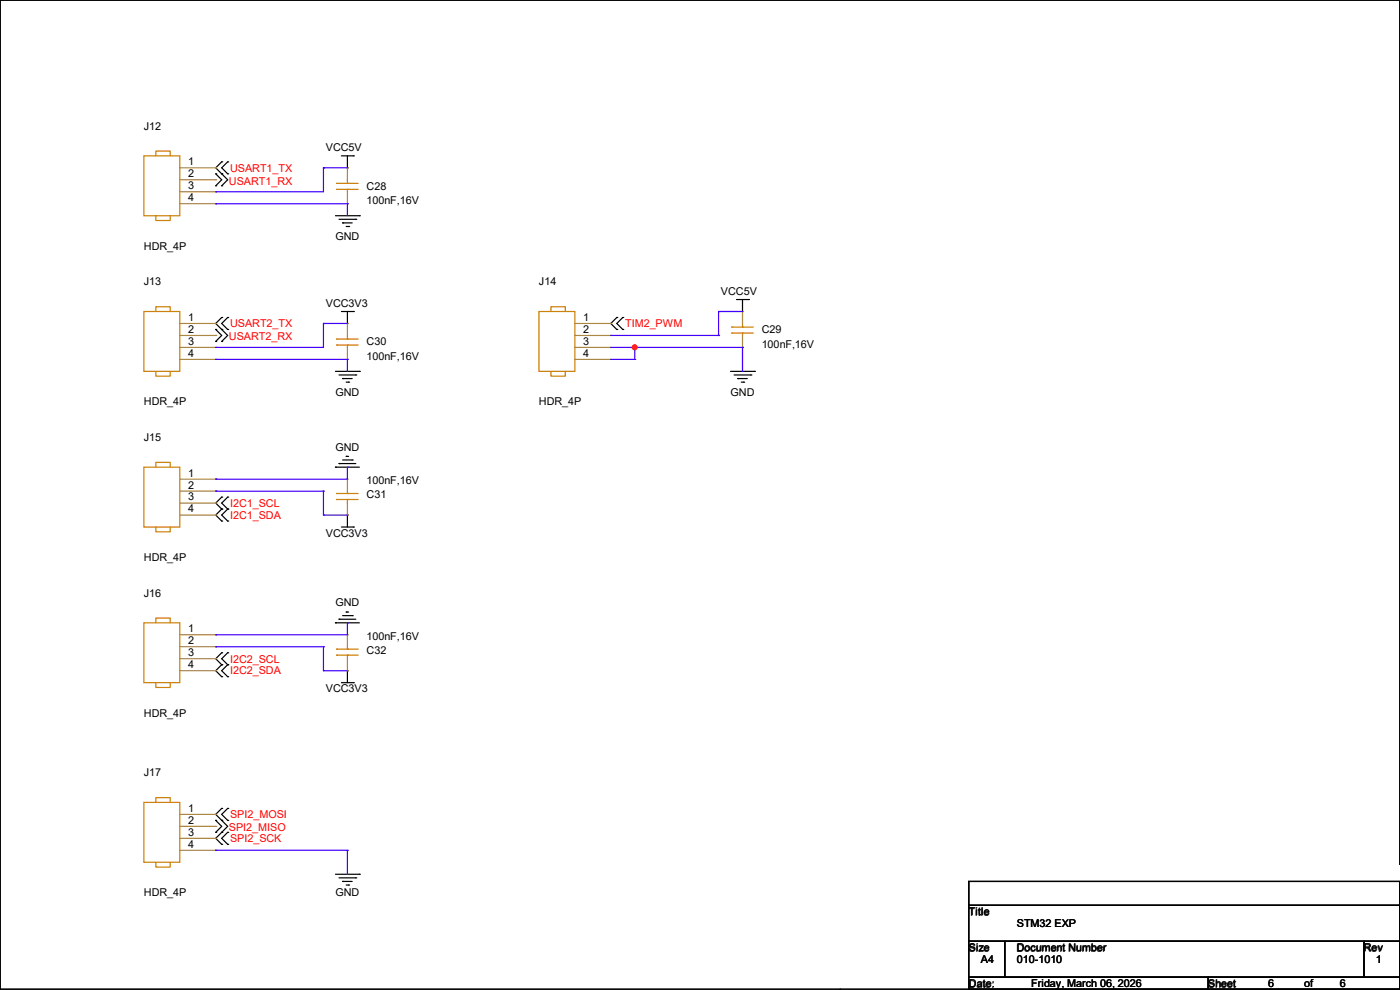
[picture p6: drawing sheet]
<svg xmlns="http://www.w3.org/2000/svg" width="297mm" height="210mm" viewBox="0 0 297 210" stroke-linecap="round" stroke-linejoin="round" font-family="sans-serif">
<path d="M0 0h297v209.8h-297zM178.2 209.8h.1" fill="none" stroke="#000" stroke-width=".25"/>
<path d="M207.9 209.8h2.3v.2h-2.3z" fill="#fff"/>
<path d="M237.6 209.8h.1" fill="none" stroke="#000" stroke-width=".25"/>
<g fill="#fff">
<path d="M267.3 209.8h2.3v.2h-2.3z"/>
<path d="M296.9 183.6h.1v4.7h-.1z"/>
</g>
<g fill="none" stroke="#000" stroke-width=".25">
<path d="M45.8 36.9l1.2 1.2-1.2 1.3M45.8 36.9h.1M45.8 39.4h.1M47 34.3h.1M47 36.9h.1M47 39.4h.1M47 34.3l-1.2 1.3 2.5 2.5-1.3 1.3M48.3 34.3l-1.3 1.3 1.3 1.3M48.3 36.9h.1M48.3 34.3h.1M72.4 33.1h2.6M73.7 35.6h.1"/>
<path d="M73.7 33.1v2.5M75 33.1h.1M71.2 45.8h5M71.9 46.5h3.6M72.7 47.3h2M72.7 47.3h.1M73.4 48h.6M74 48h.1M75.5 46.5h.1M76.2 45.8h.1M45.8 69.9l1.2 1.3-1.2 1.2M45.8 69.9h.1"/>
<path d="M45.8 72.4h.1M47 67.4h.1M47 69.9h.1M47 72.4h.1M47 67.4l-1.2 1.2 2.5 2.6-1.3 1.2M48.3 67.4l-1.3 1.2 1.3 1.3M48.3 69.9h.1M48.3 67.4h.1M71.2 78.8h5M71.9 79.5h3.6M72.4 66.1h2.6M73.7 68.6h.1"/>
<path d="M73.7 66.1v2.5M75 66.1h.1M75.5 79.5h.1M76.2 78.8h.1M130.9 67.4h.1M130.9 69.9h.1M130.9 67.4l-1.3 1.2 1.3 1.3M132.1 67.4l-1.2 1.2 1.2 1.3M132.1 69.9h.1M132.1 67.4h.1M155 78.8h5.1M155.7 79.5h3.6"/>
<path d="M156.3 63.5h2.5M157.5 66.1h.1M157.5 63.5v2.6M158.8 63.5h.1M159.3 79.5h.1M160.1 78.8h.1M71.2 99.1h5M71.2 99.1h.1M71.9 98.3h3.6M71.9 98.3h.1M72.7 80.3h2M72.7 80.3h.1"/>
<path d="M72.7 97.6h2M73.4 96.8h.6M73.4 96.8h.1M73.4 81.1h.6M74 81.1h.1M74.7 97.6h.1M156.5 80.3h.1M156.5 80.3h2M157.3 81.1h.5M157.8 81.1h.1M47 105.5h.1M47 108h.1"/>
<path d="M47 110.5h.1M47 105.5l-1.2 1.2 1.2 1.3M47 108l-1.2 1.3 1.2 1.2M48.3 105.5l-1.3 1.2 1.3 1.3M48.3 108l-1.3 1.3 1.3 1.2M48.3 108h.1M48.3 105.5h.1M48.3 110.5h.1M72.4 111.8h2.6M73.7 109.3h.1M73.7 109.3v2.5M75 111.8h.1"/>
<path d="M47 138.5h.1M47 138.5l-1.2 1.2 1.2 1.3M48.3 138.5l-1.3 1.2 1.3 1.3M48.3 138.5h.1M71.2 132.1h5M71.2 132.1h.1M71.9 131.4h3.6M71.9 131.4h.1M72.7 130.6h2M73.4 129.8h.6M73.4 129.8h.1M74.7 130.6h.1"/>
<path d="M47 141h.1M47 143.6h.1M47 141l-1.2 1.3 1.2 1.3M48.3 141l-1.3 1.3 1.3 1.3M48.3 141h.1M48.3 143.6h.1M72.4 144.8h2.6M73.7 142.3h.1M73.7 142.3v2.5M75 144.8h.1M45.8 174l1.2 1.3-1.2 1.3M45.8 174h.1"/>
<path d="M45.8 176.6h.1M47 171.5h.1M47 174h.1M47 176.6h.1M47 179.1h.1M47 171.5l-1.2 1.3 2.5 2.5-2.5 2.5 1.2 1.3M48.3 171.5l-1.3 1.3 1.3 1.2M48.3 176.6l-1.3 1.2 1.3 1.3M48.3 174h.1M48.3 171.5h.1M48.3 179.1h.1M48.3 176.6h.1"/>
<path d="M71.2 185.5h5M71.9 186.2h3.6M72.7 187h2M72.7 187h.1M73.4 187.7h.6M74 187.7h.1M75.5 186.2h.1M76.2 185.5h.1M205.5 199.7h7.6v7.6h-7.6zM205.5 187h91.5v5.1h-91.5zM205.5 192.1h91.5v7.6h-91.5zM213.1 199.7h76.2v7.6h-76.2z"/>
<path d="M289.3 199.7h7.7v7.6h-7.7zM205.5 207.3h50.8v2.5h-50.8zM256.3 207.3h40.7v2.5h-40.7z"/>
</g>
<g fill="none" stroke="#cc8006" stroke-width=".25">
<path d="M30.5 33.1h7.6v12.7h-7.6zM33.1 33.1v-1.1h3v1.1M71.4 38.9h.1M71.4 38.9h4.6M73.7 38.9h.1M73.7 38.1v.8M33.1 45.8v1h3v-1M71.4 40.2h.1M71.4 40.2h4.6M73.7 40.2h.1M73.7 40.2v.5M30.5 66.1h7.6v12.7h-7.6z"/>
<path d="M33.1 66.1v-1h3v1M33.1 78.8v1h3v-1M71.4 71.9h.1M71.4 73.2h.1M71.4 71.9h4.6M71.4 73.2h4.6M73.7 73.2h.1M73.7 71.9h.1M73.7 71.2v.7M73.7 73.2v.5M114.3 66.1h7.7v12.7h-7.7zM116.9 66.1v-1h3v1"/>
<path d="M116.9 78.8v1h3v-1M155.2 69.4h.1M155.2 70.7h.1M155.2 69.4h4.6M155.2 70.7h4.6M157.5 70.7h.1M157.5 69.4h.1M157.5 68.6v.8M157.5 70.7v.5M30.5 99.1h7.6v12.7h-7.6zM33.1 99.1v-1h3v1M33.1 111.8v1h3v-1"/>
<path d="M71.4 106h.1M71.4 104.7h.1M71.4 106h4.6M71.4 104.7h4.6M73.7 104.7h.1M73.7 106h.1M73.7 104.2v.5M73.7 106v.7M30.5 132.1h7.6v12.7h-7.6zM33.1 132.1v-1h3v1M71.4 139h.1M71.4 137.7h.1"/>
<path d="M71.4 139h4.6M71.4 137.7h4.6M73.7 137.7h.1M73.7 139h.1M73.7 137.2v.5M73.7 139v.7M33.1 144.8v1h3v-1M30.5 170.2h7.6v12.7h-7.6zM33.1 170.2v-1h3v1M33.1 182.9v1h3v-1"/>
</g>
<g fill="none" stroke="#a84" stroke-width=".25">
<path d="M38.1 35.6h7.7M38.1 38.1h7.7M45.8 35.6h.1M45.8 38.1h.1M73.7 35.6h.1M73.7 35.6v2.5M38.1 40.7h7.7M38.1 43.2h7.7M45.8 40.7h.1M45.8 43.2h.1M73.7 43.2h.1M73.7 40.7v2.5"/>
<path d="M38.1 68.6h7.7M38.1 71.2h7.7M38.1 73.7h7.7M38.1 76.2h7.7M45.8 68.6h.1M45.8 71.2h.1M45.8 73.7h.1M45.8 76.2h.1M73.7 76.2h.1M73.7 68.6h.1M73.7 68.6v2.6M73.7 73.7v2.5"/>
<path d="M122 68.6h7.6M122 71.2h7.6M122 73.7h7.6M122 76.2h7.6M129.6 68.6h.1M129.6 71.2h.1M129.6 73.7h.1M129.6 76.2h.1M157.5 73.7h.1M157.5 66.1h.1M157.5 66.1v2.5M157.5 71.2v2.5"/>
<path d="M38.1 101.6h7.7M38.1 104.2h7.7M38.1 106.7h7.7M38.1 109.3h7.7M45.8 101.6h.1M45.8 104.2h.1M45.8 106.7h.1M45.8 109.3h.1M73.7 101.6h.1M73.7 109.3h.1M73.7 101.6v2.6M73.7 106.7v2.6"/>
<path d="M38.1 134.7h7.7M38.1 137.2h7.7M38.1 139.7h7.7M45.8 134.7h.1M45.8 137.2h.1M45.8 139.7h.1M73.7 134.7h.1M73.7 134.7v2.5M73.7 139.7v2.6M38.1 142.3h7.7M45.8 142.3h.1M73.7 142.3h.1"/>
<path d="M38.1 172.8h7.7M38.1 175.3h7.7M38.1 177.8h7.7M45.8 172.8h.1M45.8 175.3h.1M45.8 177.8h.1M38.1 180.4h7.7M45.8 180.4h.1"/>
</g>
<g fill="none" stroke="#4200ff" stroke-width=".25">
<path d="M68.6 35.6h.1M68.6 35.6v5.1h-22.8M68.6 35.6h5.1M45.8 43.2h27.9M45.8 43.2h.1M45.8 40.7h.1M73.7 43.2h.1M73.7 43.2v2.6M45.8 76.2h27.9M45.8 73.7h.1M45.8 76.2h.1M68.6 68.6h.1"/>
<path d="M68.6 68.6v5.1h-22.8M68.6 68.6h5.1M73.7 76.2h.1M73.7 76.2v2.6M129.6 73.7h27.9M129.6 76.2h5.1M129.6 71.2h22.8M134.7 73.7h.1M134.7 76.2h.1M134.7 73.7v2.5M152.4 66.1h5.1M152.4 66.1h.1"/>
<path d="M152.4 71.2h.1M152.4 66.1v5.1M157.5 73.7h.1M157.5 73.7v5.1M73.7 99.1h.1M73.7 99.1v2.5h-27.9M45.8 104.2h22.8M45.8 101.6h.1M45.8 104.2h.1M68.6 109.3h.1M68.6 104.2h.1M68.6 104.2v5.1"/>
<path d="M68.6 109.3h5.1M45.8 137.2h22.8M45.8 134.7h.1M45.8 137.2h.1M68.6 137.2h.1M68.6 137.2v5.1M73.7 132.1h.1M73.7 132.1v2.6h-27.9M68.6 142.3h.1M68.6 142.3h5.1M45.8 180.4h27.9M45.8 180.4h.1"/>
<path d="M73.7 180.4h.1M73.7 180.4v5.1"/>
</g>
<circle cx="134.6" cy="73.7" r=".49" fill="#f00" stroke="#f00" stroke-width=".25"/>
<g font-size="2.3">
<text x="30.5" y="27.5">J12</text>
<text x="39.9" y="35.1">1</text>
<text x="69.1" y="32.1">VCC5V</text>
<text x="39.9" y="37.6">2</text>
<text x="39.9" y="40.1">3</text>
<text x="77.8" y="40.2">C28</text>
<text x="39.9" y="42.7">4</text>
<text x="77.8" y="43.3">100nF,16V</text>
<text x="30.5" y="52.9">HDR_4P</text>
<text x="71.2" y="50.9">GND</text>
<text x="30.5" y="60.5">J13</text>
<text x="69.1" y="65.1">VCC3V3</text>
<text x="114.3" y="60.5">J14</text>
<text x="153" y="62.6">VCC5V</text>
<text x="39.9" y="68.1">1</text>
<text x="39.9" y="70.6">2</text>
<text x="123.7" y="68.1">1</text>
<text x="123.7" y="70.6">2</text>
<text x="161.6" y="70.7">C29</text>
<text x="39.9" y="73.2">3</text>
<text x="39.9" y="75.7">4</text>
<text x="77.8" y="73.2">C30</text>
<text x="77.8" y="76.3">100nF,16V</text>
<text x="123.7" y="73.2">3</text>
<text x="123.7" y="75.7">4</text>
<text x="161.6" y="73.7">100nF,16V</text>
<text x="71.2" y="83.9">GND</text>
<text x="155" y="83.9">GND</text>
<text x="30.5" y="86">HDR_4P</text>
<text x="114.3" y="86">HDR_4P</text>
<text x="30.5" y="93.6">J15</text>
<text x="71.2" y="95.6">GND</text>
<text x="39.9" y="101.1">1</text>
<text x="39.9" y="103.6">2</text>
<text x="39.9" y="106.2">3</text>
<text x="77.8" y="105.7">C31</text>
<text x="77.8" y="102.7">100nF,16V</text>
<text x="39.9" y="108.7">4</text>
<text x="69.1" y="113.9">VCC3V3</text>
<text x="30.5" y="119">HDR_4P</text>
<text x="30.5" y="126.6">J16</text>
<text x="71.2" y="128.6">GND</text>
<text x="39.9" y="134.1">1</text>
<text x="39.9" y="136.7">2</text>
<text x="77.8" y="135.7">100nF,16V</text>
<text x="39.9" y="139.2">3</text>
<text x="39.9" y="141.7">4</text>
<text x="77.8" y="138.8">C32</text>
<text x="69.1" y="146.9">VCC3V3</text>
<text x="30.5" y="152">HDR_4P</text>
<text x="30.5" y="164.7">J17</text>
<text x="39.9" y="172.2">1</text>
<text x="39.9" y="174.8">2</text>
<text x="39.9" y="177.3">3</text>
<text x="39.9" y="179.8">4</text>
<text x="30.5" y="190.1">HDR_4P</text>
<text x="71.2" y="190.1">GND</text>
<text x="205.5" y="194.3">Title</text>
<text x="215.7" y="196.7">STM32 EXP</text>
<text x="205.5" y="201.9">Size</text>
<text x="215.6" y="201.9">Document Number</text>
<text x="289.3" y="201.9">Rev</text>
<text x="205.5" y="209.6">Date:</text>
<text x="208.1" y="204.3">A4</text>
<text x="215.7" y="204.3">010-1010</text>
<text x="218.8" y="209.4">Friday, March 06, 2026</text>
<text x="256.3" y="209.6">Sheet</text>
<text x="269" y="209.4">6</text>
<text x="276.7" y="209.4">of</text>
<text x="284.3" y="209.4">6</text>
<text x="291.9" y="204.3">1</text>
</g>
<g font-size="2.3" fill="#f00">
<text x="48.6" y="39.2">USART1_RX</text>
<text x="48.8" y="36.4">USART1_TX</text>
<text x="48.8" y="69.4">USART2_TX</text>
<text x="132.6" y="69.4">TIM2_PWM</text>
<text x="48.6" y="72.2">USART2_RX</text>
<text x="48.8" y="107.5">I2C1_SCL</text>
<text x="48.8" y="110.1">I2C1_SDA</text>
<text x="48.8" y="140.5">I2C2_SCL</text>
<text x="48.8" y="143.1">I2C2_SDA</text>
<text x="48.8" y="173.6">SPI2_MOSI</text>
<text x="48.6" y="176.4">SPI2_MISO</text>
<text x="48.8" y="178.6">SPI2_SCK</text>
</g>
</svg>
